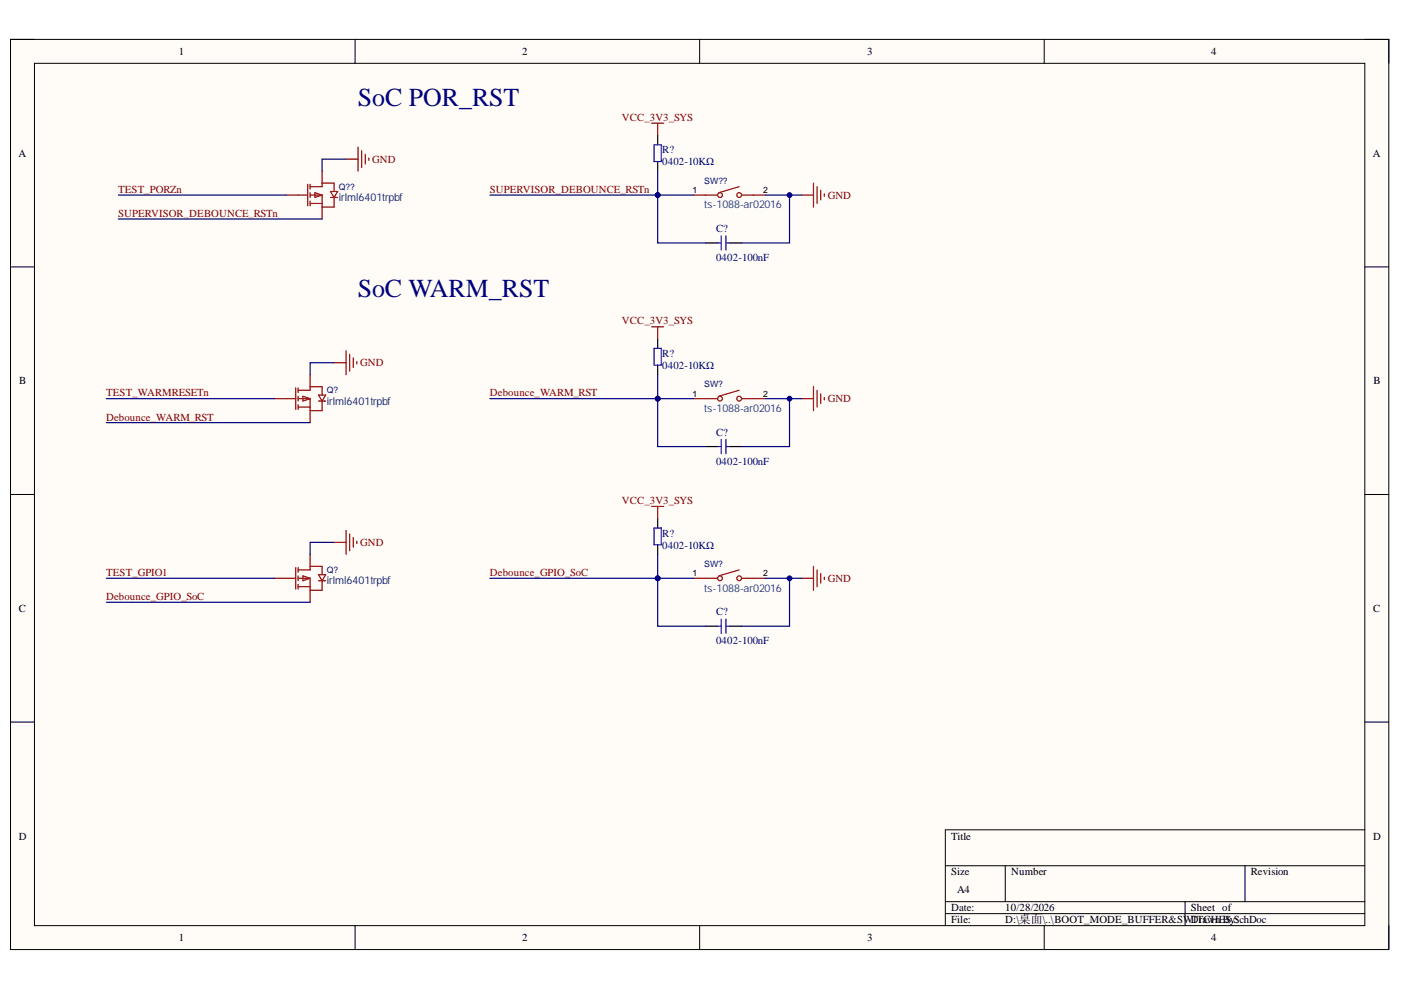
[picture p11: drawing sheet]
<svg xmlns="http://www.w3.org/2000/svg" width="297mm" height="210mm" viewBox="0 0 297 210" stroke-linecap="round" stroke-linejoin="round" font-family="sans-serif">
<path d="M2.2 8.4h292.3v192.9h-292.3z" fill-rule="evenodd" fill="#fffcf8"/>
<path d="M2.2 8.4h292.3v192.9h-292.3z" fill="none" stroke="#000" stroke-width=".21"/>
<path d="M7.3 13.4h282.1v182.9h-282.1z" fill-rule="evenodd" fill="#fffcf8"/>
<g fill="none" stroke="#000" stroke-width=".21">
<path d="M2.2 8.3h5.1M7.3 13.4h282.1v182.9h-282.1zM75.3 8.3v5.1M148.3 8.3v5.1M221.4 8.4v5M289.4 8.4h5.1v5M2.2 56.6h5.1M289.4 56.6h5.1M2.2 104.8h5.1M289.4 104.8h5.1M2.2 153.1h5.1M289.4 153.1h5.1"/>
<path d="M289.4 175.9h-89v20.4M75.3 196.3v5M148.3 196.3v5M200.4 183.6h89M200.4 191.2h89M200.4 193.7h89M213.1 183.6v7.6M221.4 196.3v5M251.3 191.2v5.1M264 183.6v7.6M294.5 196.3v5"/>
</g>
<g fill="none" stroke="#a00000" stroke-width=".25">
<path d="M65.2 39.1v4.5M65.8 39.6h2.5v-.8h2.5v1.8M65.8 39.1v1M156.7 39.6l-4.3 1.3M63.2 41.4h2M65.8 41.4h2.5M65.8 43.1h2.5M65.8 40.9v1M65.8 42.6v1M66.8 40.9l1.5 .5-1.5 .5zM68.3 41.4v2.5h2.5v-2M70.1 40.6h1.5l-.8 1.3z"/>
<path d="M70.1 41.9h1.5M149.6 41.4h2.5M157.2 41.4h2.6M60.7 84.5h2M62.7 82.2v4.6M63.2 82.7h2.6v-.7h2.5v1.8M63.2 84.5h2.6M63.2 86.3h2.6M63.2 82.2v1.1M63.2 84v1M63.2 85.8v1M64.2 84l1.6 .5-1.6 .5z"/>
<path d="M65.8 84.5v2.6h2.5v-2.1M67.5 83.8h1.6l-.8 1.2zM67.5 85h1.6"/>
<circle cx="152.7" cy="41.4" r=".51"/>
<circle cx="156.7" cy="41.4" r=".51"/>
</g>
<path d="M68.3 36.3v2.5M60.7 41.4h2.5M68.3 43.9v2.5M147.1 41.4h2.5M159.8 41.4h2.5M65.8 79.4v2.6M58.1 84.5h2.6M65.8 87.1v2.5" fill="none" stroke="#800" stroke-width=".25"/>
<path d="M73.4 33.7h-5.1v2.6M139.4 36.3v5.1M25.1 41.4h35.6M25.1 46.4h43.2M70.8 76.9h-5v2.5M22.6 84.5h35.5M22.6 89.6h43.2" fill="none" stroke="#000080" stroke-width=".25"/>
<path d="M73.4 33.7h2.5M75.9 31.2v5.1M76.7 32v3.5M77.4 32.7v2.1M78.2 33.5v.5M70.8 76.9h2.6M73.4 74.4v5M74.1 75.1v3.6M74.9 75.9v2M75.7 76.7v.5" fill="none" stroke="#800000" stroke-width=".25"/>
<path d="M139.4 28.7v2M139.4 34.2v2.1" fill="none" stroke="#000" stroke-width=".25"/>
<path d="M138.7 30.7h1.5v3.5h-1.5z" fill="none" stroke="#00f" stroke-width=".25"/>
<circle cx="139.4" cy="41.4" r=".51" fill="#000080"/>
<circle cx="139.4" cy="41.4" r=".51" fill="none" stroke="#000080" stroke-width=".21"/>
<path d="M138.2 26.1h2.5M139.4 26.1v2.6M172.5 38.8v5.1M173.2 39.6v3.5M169.9 41.4h2.6M174 40.3v2.1M174.8 41.1v.5" fill="none" stroke="#800000" stroke-width=".25"/>
<path d="M103.9 41.4h43.2M139.4 41.4v10.1h10.2M162.3 41.4h7.6" fill="none" stroke="#000080" stroke-width=".25"/>
<path d="M149.6 51.5h2.5M154.7 51.5h2.5" fill="none" stroke="#000" stroke-width=".25"/>
<path d="M152.1 51.5h.8M152.9 50v3M153.9 50v3M153.9 51.5h.8" fill="none" stroke="#00f" stroke-width=".25"/>
<circle cx="139.4" cy="41.4" r=".51" fill="#000080"/>
<circle cx="139.4" cy="41.4" r=".51" fill="none" stroke="#000080" stroke-width=".21"/>
<path d="M167.4 41.4v10.1h-10.2" fill="none" stroke="#000080" stroke-width=".25"/>
<circle cx="167.4" cy="41.4" r=".51" fill="#000080"/>
<circle cx="167.4" cy="41.4" r=".51" fill="none" stroke="#000080" stroke-width=".21"/>
<path d="M147.1 84.5h2.5M159.8 84.5h2.5" fill="none" stroke="#800" stroke-width=".25"/>
<g fill="none" stroke="#a00000" stroke-width=".25">
<path d="M149.6 84.5h2.5M156.7 82.7l-4.3 1.3M157.2 84.5h2.6"/>
<circle cx="152.7" cy="84.5" r=".51"/>
<circle cx="156.7" cy="84.5" r=".51"/>
</g>
<path d="M139.4 71.8v2.1M139.4 77.4v2" fill="none" stroke="#000" stroke-width=".25"/>
<path d="M138.7 73.9h1.5v3.5h-1.5z" fill="none" stroke="#00f" stroke-width=".25"/>
<path d="M139.4 79.4v5.1" fill="none" stroke="#000080" stroke-width=".25"/>
<circle cx="139.4" cy="84.5" r=".51" fill="#000080"/>
<circle cx="139.4" cy="84.5" r=".51" fill="none" stroke="#000080" stroke-width=".21"/>
<path d="M138.2 69.3h2.5M139.4 69.3v2.5M169.9 84.5h2.6M172.5 82v5.1M173.2 82.8v3.5M174 83.5v2M174.8 84.3v.5" fill="none" stroke="#800000" stroke-width=".25"/>
<path d="M103.9 84.5h43.2M139.4 84.5v10.2h10.2M162.3 84.5h7.6" fill="none" stroke="#000080" stroke-width=".25"/>
<path d="M149.6 94.7h2.5M154.7 94.7h2.5" fill="none" stroke="#000" stroke-width=".25"/>
<path d="M152.1 94.7h.8M152.9 93.2v3M153.9 93.2v3M153.9 94.7h.8" fill="none" stroke="#00f" stroke-width=".25"/>
<circle cx="139.4" cy="84.5" r=".51" fill="#000080"/>
<circle cx="139.4" cy="84.5" r=".51" fill="none" stroke="#000080" stroke-width=".21"/>
<path d="M167.4 84.5v10.2h-10.2" fill="none" stroke="#000080" stroke-width=".25"/>
<circle cx="167.4" cy="84.5" r=".51" fill="#000080"/>
<circle cx="167.4" cy="84.5" r=".51" fill="none" stroke="#000080" stroke-width=".21"/>
<g fill="none" stroke="#a00000" stroke-width=".25">
<path d="M60.7 122.6h2M62.7 120.3v4.6M63.2 120.8h2.6v-.7h2.5v1.8M63.2 122.6h2.6M63.2 124.4h2.6M63.2 120.3v1M63.2 122.1v1M63.2 123.9v1M64.2 122.1l1.6 .5-1.6 .5zM65.8 122.6v2.6h2.5v-2.1M67.5 121.9h1.6l-.8 1.2zM67.5 123.1h1.6"/>
<path d="M149.6 122.6h2.5M156.7 120.8l-4.3 1.3M157.2 122.6h2.6"/>
<circle cx="152.7" cy="122.6" r=".51"/>
<circle cx="156.7" cy="122.6" r=".51"/>
</g>
<path d="M65.8 117.5v2.6M58.1 122.6h2.6M65.8 125.2v2.5M147.1 122.6h2.5M159.8 122.6h2.5" fill="none" stroke="#800" stroke-width=".25"/>
<path d="M70.8 115h-5v2.5M139.4 117.5v5.1M22.6 122.6h35.5M22.6 127.7h43.2" fill="none" stroke="#000080" stroke-width=".25"/>
<path d="M70.8 115h2.6M73.4 112.5v5M74.1 113.2v3.6M74.9 114v2M75.7 114.7v.5" fill="none" stroke="#800000" stroke-width=".25"/>
<path d="M139.4 109.9v2.1M139.4 115.5v2" fill="none" stroke="#000" stroke-width=".25"/>
<path d="M138.7 112h1.5v3.5h-1.5z" fill="none" stroke="#00f" stroke-width=".25"/>
<circle cx="139.4" cy="122.6" r=".51" fill="#000080"/>
<circle cx="139.4" cy="122.6" r=".51" fill="none" stroke="#000080" stroke-width=".21"/>
<path d="M138.2 107.4h2.5M139.4 107.4v2.5M169.9 122.6h2.6M172.5 120.1v5.1M173.2 120.8v3.6M174 121.6v2M174.8 122.4v.5" fill="none" stroke="#800000" stroke-width=".25"/>
<path d="M103.9 122.6h43.2M139.4 122.6v10.2h10.2M162.3 122.6h7.6" fill="none" stroke="#000080" stroke-width=".25"/>
<path d="M149.6 132.8h2.5M154.7 132.8h2.5" fill="none" stroke="#000" stroke-width=".25"/>
<path d="M152.1 132.8h.8M152.9 131.2v3.1M153.9 131.2v3.1M153.9 132.8h.8" fill="none" stroke="#00f" stroke-width=".25"/>
<circle cx="139.4" cy="122.6" r=".51" fill="#000080"/>
<circle cx="139.4" cy="122.6" r=".51" fill="none" stroke="#000080" stroke-width=".21"/>
<path d="M167.4 122.6v10.2h-10.2" fill="none" stroke="#000080" stroke-width=".25"/>
<circle cx="167.4" cy="122.6" r=".51" fill="#000080"/>
<circle cx="167.4" cy="122.6" r=".51" fill="none" stroke="#000080" stroke-width=".21"/>
<g font-size="5.5" fill="#000080">
<text x="75.9" y="22.4">SoC POR_RST</text>
<text x="75.9" y="63.1">SoC WARM_RST</text>
</g>
<g font-size="2.3">
<text x="37.9" y="11.7">1</text>
<text x="110.7" y="11.7">2</text>
<text x="183.9" y="11.7">3</text>
<text x="256.8" y="11.7">4</text>
<text x="3.9" y="33.3">A</text>
<text x="291" y="33.3">A</text>
<text x="4.1" y="81.5">B</text>
<text x="291.2" y="81.5">B</text>
<text x="4" y="129.7">C</text>
<text x="291.1" y="129.7">C</text>
<text x="4" y="178">D</text>
<text x="201.6" y="178">Title</text>
<text x="291.1" y="178">D</text>
<text x="201.6" y="185.6">Size</text>
<text x="214.4" y="185.6">Number</text>
<text x="265.2" y="185.6">Revision</text>
<text x="202.9" y="189.4">A4</text>
<text x="201.6" y="193.2">Date:</text>
<text x="201.6" y="195.8">File:</text>
<text x="213.1" y="193.2">10/28/2026</text>
<text x="213.1" y="195.8">D:\桌面\..\BOOT_MODE_BUFFER&amp;SWDrawn By:</text>
<text x="252.5" y="193.2">Sheet of</text>
<text x="253" y="195.8">ITCHES.SchDoc</text>
<text x="37.9" y="199.6">1</text>
<text x="110.7" y="199.6">2</text>
<text x="183.9" y="199.6">3</text>
<text x="256.8" y="199.6">4</text>
</g>
<g font-size="2.3" fill="#800000">
<text x="131.9" y="25.6">VCC_3V3_SYS</text>
<text x="78.9" y="34.6">GND</text>
<text x="25" y="40.9">TEST_PORZn</text>
<text x="103.9" y="40.9">SUPERVISOR_DEBOUNCE_RSTn</text>
<text x="25" y="46">SUPERVISOR_DEBOUNCE_RSTn</text>
<text x="175.5" y="42.2">GND</text>
<text x="131.9" y="68.8">VCC_3V3_SYS</text>
<text x="76.4" y="77.7">GND</text>
<text x="22.5" y="84">TEST_WARMRESETn</text>
<text x="22.5" y="89.2">Debounce_WARM_RST</text>
<text x="103.9" y="84">Debounce_WARM_RST</text>
<text x="175.5" y="85.3">GND</text>
<text x="131.9" y="106.9">VCC_3V3_SYS</text>
<text x="76.4" y="115.8">GND</text>
<text x="22.5" y="122.1">TEST_GPIO1</text>
<text x="103.9" y="122.1">Debounce_GPIO_SoC</text>
<text x="175.5" y="123.4">GND</text>
<text x="22.5" y="127.2">Debounce_GPIO_SoC</text>
</g>
<g font-size="2.3" fill="#000080">
<text x="140.4" y="32.5">R?</text>
<text x="140.4" y="35.1">0402-10KΩ</text>
<text x="151.8" y="49.3">C?</text>
<text x="151.8" y="55.4">0402-100nF</text>
<text x="140.4" y="75.6">R?</text>
<text x="140.4" y="78.2">0402-10KΩ</text>
<text x="151.8" y="92.5">C?</text>
<text x="151.8" y="98.6">0402-100nF</text>
<text x="140.4" y="113.8">R?</text>
<text x="140.4" y="116.3">0402-10KΩ</text>
<text x="151.8" y="130.5">C?</text>
<text x="151.8" y="136.6">0402-100nF</text>
</g>
<g font-size="2.3" fill="#073763">
<text x="71.8" y="42.7">irlml6401trpbf</text>
<text x="69.3" y="85.9">irlml6401trpbf</text>
<text x="69.3" y="123.9">irlml6401trpbf</text>
</g>
<g font-size="2.3" fill="#1c4587">
<text x="149.3" y="44.2">ts-1088-ar02016</text>
<text x="149.3" y="87.4">ts-1088-ar02016</text>
<text x="149.3" y="125.4">ts-1088-ar02016</text>
</g>
<g font-size="1.9" fill="#000080">
<text x="71.8" y="40.2">Q??</text>
<text x="149.3" y="39">SW??</text>
<text x="69.3" y="83.4">Q?</text>
<text x="149.3" y="82.2">SW?</text>
<text x="69.3" y="121.5">Q?</text>
<text x="149.3" y="120.2">SW?</text>
</g>
<g font-size="1.9">
<text x="146.8" y="41">1</text>
<text x="161.8" y="41">2</text>
<text x="146.8" y="84.2">1</text>
<text x="161.8" y="84.2">2</text>
<text x="146.8" y="122.2">1</text>
<text x="161.8" y="122.2">2</text>
</g>
</svg>
